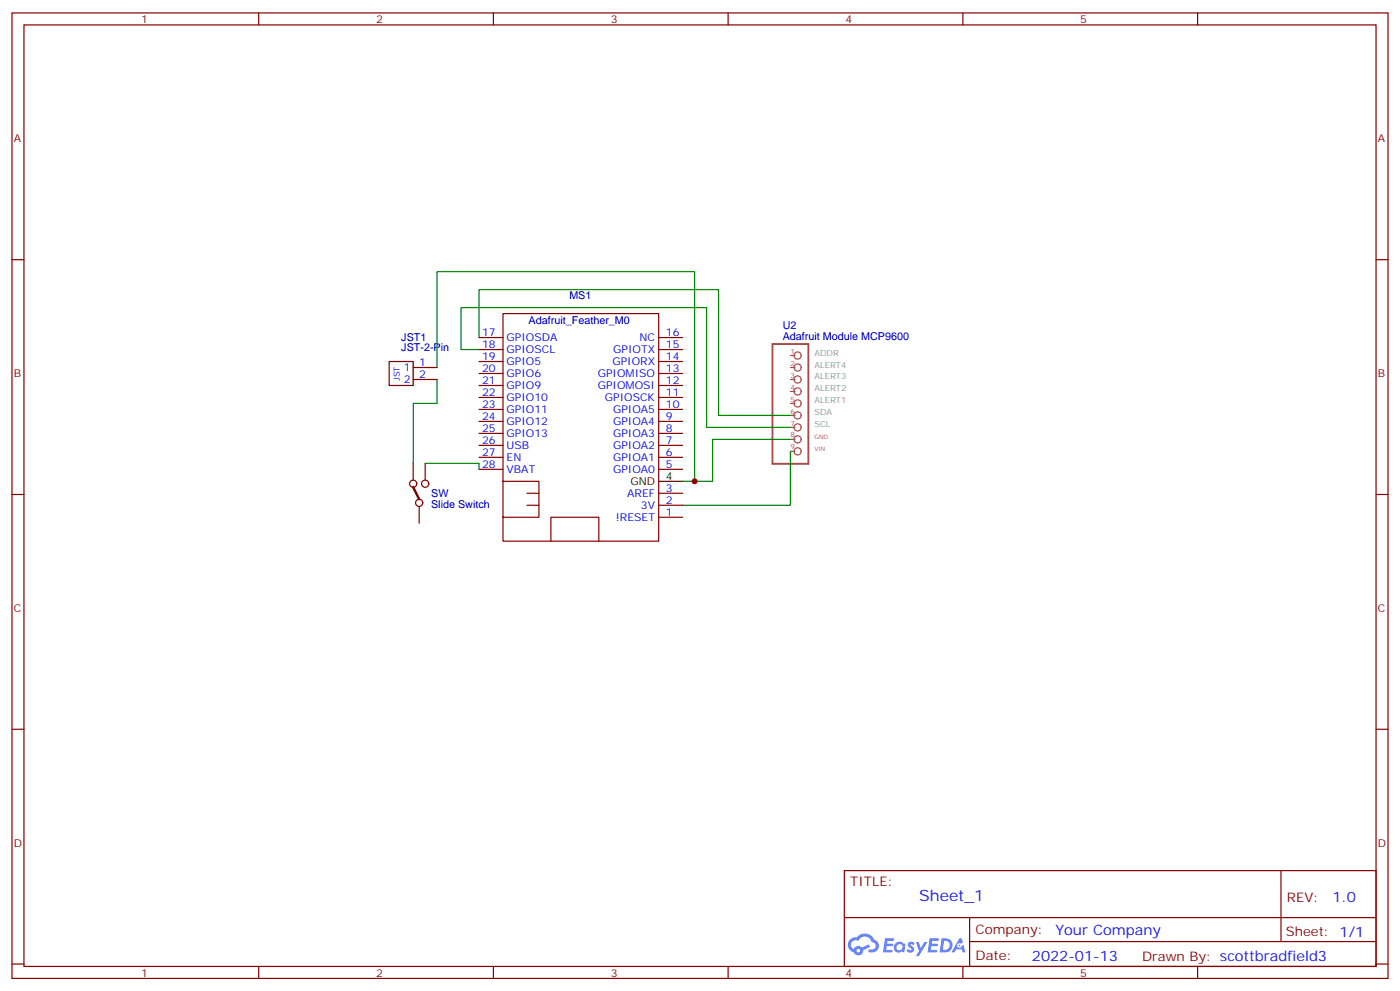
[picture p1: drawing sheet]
<svg xmlns="http://www.w3.org/2000/svg" width="412mm" height="292mm" viewBox="0 0 412 292" stroke-linecap="round" stroke-linejoin="round" font-family="sans-serif">
<g fill="none" stroke="#870000" stroke-width=".35">
<path d="M3.5 3.8h405.4v284.3h-405.4zM7.1 7.3h398.2v277.3h-398.2zM76.2 3.8v3.5M145.3 3.8v3.5M214.5 3.8v3.5M283.6 3.8v3.5M352.8 3.8v3.5M3.5 76.5h3.6M405.3 76.5h3.6M3.5 145.6h3.6M405.3 145.6h3.6M3.5 214.8h3.6"/>
<path d="M405.3 214.8h3.6M248.7 256.4h156.6v28.2h-156.6zM377.3 256.4v20.9M248.7 270.2h156.5M285.6 277.3h119.6M285.6 270.2v14.2M3.5 283.9h3.6M76.2 284.6v3.5M145.3 284.6v3.5M214.5 284.6v3.5M283.6 284.6v3.5M352.8 284.6v3.5"/>
<path d="M405.3 283.9h3.6"/>
</g>
<g fill="#5487ff">
<path d="M267.7 277.6a1.22 1.22 0 0 1 1.7 .2l-.4 .6a.47 .47 0 0 0-.3-.4 .47 .47 0 0 0-.5 .2l.1 .2a1.14 1.14 0 0 1 .8 1.8 1.14 1.14 0 0 1-1.9 0l-.2-.2 .5-.6 .7 .5a.29 .29 0 0 0 .3-.3 .29 .29 0 0 0-.2-.3 1.04 1.04 0 0 1-.6-1.7z"/>
<path d="M260.7 276.3h2.4l.3 .2-.2 .5-1.8 .1-.1 .8h1.5l.3 .4-.3 .4h-1.6l-.2 1.1h1.7l.2 .3-.2 .3-2.6 .1z"/>
<path d="M273.8 276.3h2.4l.3 .2-.1 .5-1.8 .1-.2 .8h1.6l.3 .4-.4 .4h-1.6l-.1 1.1h1.7l.2 .3-.2 .3-2.6 .1z"/>
<path d="M282.6 276.3h.7l.3 1.3-.6 .3a.69 .69 0 0 0-1 .3 .69 .69 0 0 0 .4 .9 .69 .69 0 0 0 .9-.6l.5-.2 .6 2.2h-.8l-.2-.9h-1.8l-.5 .9h-.8z"/>
<path d="M269.8 277.4h.8l.6 1.8 1.1-1.8h.9l-2.6 4.2h-.8l.9-1.5z"/>
<path d="M277.4 276.3l-.6 4.2h1.3a2.11 2.11 0 0 0 2.5-2.1 2.11 2.11 0 0 0-2.5-2.1zM278.1 277.1a1.39 1.39 0 0 1 1.7 1.4 1.39 1.39 0 0 1-1.8 1.3h-.3z"/>
<path d="M263.7 277.9a1.54 1.54 0 0 0-.1 2.2 1.54 1.54 0 0 0 2.2 .1l.6 .3 .3-2.3-.2-.3h-.4a1.49 1.49 0 0 0-2.4 0zM264 278.9a.94 .94 0 0 1 1.8 0 .94 .94 0 0 1-1.8 0z"/>
<path d="M250.4 276.7a2.18 2.18 0 0 0 1.1 3.7 1.44 1.44 0 0 0 1.6 .9 1.44 1.44 0 0 0 1.2-1.4l2-1.1-.5-.7-1.9 1a1.47 1.47 0 0 0-2.4 .4 1.39 1.39 0 0 1-.7-1.9 1.39 1.39 0 0 1 2-.5 2.12 2.12 0 0 1 2.2-1.3 2.12 2.12 0 0 1 1.9 1.7 1.14 1.14 0 0 1 1.1 1.4 1.14 1.14 0 0 1-1.7 .7 .43 .43 0 0 0-.5 .4 .43 .43 0 0 0 .4 .5 1.98 1.98 0 0 0 2.5-1.2 1.98 1.98 0 0 0-1.2-2.6 3.1 3.1 0 0 0-5.3-.6l-.9 .1zM252.3 280a.55 .55 0 0 1 1.1 0 .55 .55 0 0 1-1.1 0z"/>
<circle cx="282.6" cy="278.4" r=".26"/>
</g>
<path d="M227.5 101.3h10.6v35.3h-10.6z" fill="none" stroke="#a64a4a" stroke-width=".56"/>
<g fill="none" stroke="#a64a4a" stroke-width=".35">
<path d="M232.8 104.7h1.4M232.8 108.2h1.4M232.8 111.8h1.4M232.8 115.3h1.4M232.8 118.8h1.4M232.8 122.3h1.4M232.8 125.9h1.4M232.8 129.4h1.4M232.8 132.9h1.4"/>
<circle cx="234.9" cy="115.3" r="1.06"/>
<circle cx="234.9" cy="118.8" r="1.06"/>
<circle cx="234.9" cy="111.8" r="1.06"/>
<circle cx="234.9" cy="104.7" r="1.06"/>
<circle cx="234.9" cy="108.2" r="1.06"/>
<circle cx="234.9" cy="132.9" r="1.06"/>
<circle cx="234.9" cy="122.3" r="1.06"/>
<circle cx="234.9" cy="129.4" r="1.06"/>
<circle cx="234.9" cy="125.9" r="1.06"/>
</g>
<path d="M141.1 99.4v-14.1h70.6v37h21.1M128.8 111.8v7h-7.1v17.7M128.8 108.2v-28.2h75.8v61.7h-3.5M141.1 102.9h-5.3v-12.3h72.3v35.3h24.7M125.2 136.5h15.9v1.7M232.8 132.9v15.9h-31.7M232.8 129.4h-22.9v12.3h-5.3" fill="none" stroke="#008700" stroke-width=".35"/>
<g fill="none" stroke="#870000" stroke-width=".35">
<path d="M141.1 99.4h7.1M194 99.4h7.1M121.7 108.2h7.1M121.7 111.8h7.1M141.1 117.1h7.1M141.1 113.5h7.1M141.1 110h7.1M141.1 106.5h7.1M141.1 102.9h7.1M194 117.1h7.1M194 113.5h7.1M194 110h7.1"/>
<path d="M194 106.5h7.1M194 102.9h7.1M121.7 136.5v4.9M125.2 136.5v4.9M141.1 138.2h7.1M141.1 134.7h7.1M141.1 131.2h7.1M141.1 127.6h7.1M141.1 124.1h7.1M141.1 120.6h7.1M194 138.2h7.1M194 134.7h7.1"/>
<path d="M194 131.2h7.1M194 127.6h7.1M194 124.1h7.1M194 120.6h7.1M123.5 149.2v4.9M148.2 141.7h10.5v10.6h-10.5v7.1h45.8v-67h-45.8v59.9M155.2 148.8h3.5M155.2 145.3h3.5M162.3 159.4v-7.1h14.1v7.1M194 148.8h7.1M194 145.3h7.1M194 152.3h7.1"/>
<circle cx="121.7" cy="142.5" r="1.06"/>
<circle cx="123.5" cy="148.1" r="1.06"/>
<circle cx="125.2" cy="142.5" r="1.06"/>
</g>
<path d="M114.7 106.5h7v7h-7zM194 141.7h7.1" fill="none" stroke="#000" stroke-width=".35"/>
<path d="M121.7 143.5l1.8 3.5" fill="none" stroke="#000" stroke-width=".71"/>
<circle cx="204.6" cy="141.7" r=".88" fill="#c00"/>
<text font-size="4.6" fill="#00f" x="270.8" y="265.4">Sheet_1</text>
<g font-size="4.2" fill="#00f">
<text x="392.5" y="265.7">1.0</text>
<text x="310.9" y="275.2">Your Company</text>
<text x="304" y="283">2022-01-13</text>
</g>
<g font-size="3.9" fill="#800">
<text x="250.5" y="261">TITLE:</text>
<text x="379.1" y="265.7">REV:</text>
<text x="287.4" y="275.2">Company:</text>
<text x="378.7" y="275.8">Sheet: 1/1</text>
<text x="287.4" y="282.9">Date:</text>
<text x="336.4" y="282.9">Drawn By: scottbradfield3</text>
</g>
<g font-size="3.2" fill="#800">
<text x="41.6" y="6.8">1</text>
<text x="110.8" y="6.8">2</text>
<text x="179.9" y="6.8">3</text>
<text x="249.1" y="6.8">4</text>
<text x="318.2" y="6.8">5</text>
<text x="4.1" y="41.9">A</text>
<text x="405.9" y="41.9">A</text>
<text x="4.1" y="111.1">B</text>
<text x="405.9" y="111.1">B</text>
<text x="4.1" y="180.2">C</text>
<text x="405.9" y="180.2">C</text>
<text x="4.1" y="249.3">D</text>
<text x="405.9" y="249.3">D</text>
<text x="41.6" y="287.6">1</text>
<text x="110.8" y="287.6">2</text>
<text x="179.9" y="287.6">3</text>
<text x="249.1" y="287.6">4</text>
<text x="318.2" y="287.6">5</text>
</g>
<g font-size="3.2" fill="#000080">
<text x="167.7" y="88.2">MS1</text>
<text x="155.7" y="95.3">Adafruit_Feather_M0</text>
<text x="118.2" y="100.3">JST1</text>
<text x="230.6" y="100.3">Adafruit Module MCP9600</text>
<text x="230.6" y="96.9">U2</text>
<text x="118.2" y="103.5">JST-2-Pin</text>
<text x="127" y="149.6">Slide Switch</text>
<text x="127" y="146.4">SW</text>
</g>
<g font-size="3.2" fill="#00f">
<text x="142" y="99.1">17</text>
<text x="149.2" y="100.5">GPIOSDA</text>
<text x="188.4" y="100.5">NC</text>
<text x="196.1" y="99.1">16</text>
<text x="123.5" y="107.9">1</text>
<text x="142" y="102.6">18</text>
<text x="142" y="106.1">19</text>
<text x="149.2" y="104">GPIOSCL</text>
<text x="149.2" y="107.5">GPIO5</text>
<text x="180.4" y="107.5">GPIORX</text>
<text x="180.6" y="104">GPIOTX</text>
<text x="196.1" y="106.1">14</text>
<text x="196.1" y="102.6">15</text>
<text x="119" y="109.3">1</text>
<text x="119" y="112.8">2</text>
<text x="123.5" y="111.4">2</text>
<text x="142" y="113.2">21</text>
<text x="142" y="109.6">20</text>
<text x="149.2" y="111.1">GPIO6</text>
<text x="176.1" y="111.1">GPIOMISO</text>
<text x="196.1" y="113.2">12</text>
<text x="196.1" y="109.6">13</text>
<text x="142" y="116.7">22</text>
<text x="149.2" y="114.6">GPIO9</text>
<text x="149.2" y="118.1">GPIO10</text>
<text x="176.1" y="114.6">GPIOMOSI</text>
<text x="178.2" y="118.1">GPIOSCK</text>
<text x="196.1" y="116.7">11</text>
<text x="142" y="120.2">23</text>
<text x="142" y="123.8">24</text>
<text x="149.2" y="121.6">GPIO11</text>
<text x="149.2" y="125.2">GPIO12</text>
<text x="180.6" y="125.2">GPIOA4</text>
<text x="180.6" y="121.6">GPIOA5</text>
<text x="196.1" y="123.8">9</text>
<text x="196.1" y="120.2">10</text>
<text x="142" y="127.3">25</text>
<text x="142" y="130.8">26</text>
<text x="149.2" y="128.7">GPIO13</text>
<text x="180.6" y="128.7">GPIOA3</text>
<text x="196.1" y="130.8">7</text>
<text x="196.1" y="127.3">8</text>
<text x="142" y="134.3">27</text>
<text x="142" y="137.9">28</text>
<text x="149.2" y="135.7">EN</text>
<text x="149.2" y="132.2">USB</text>
<text x="180.6" y="135.7">GPIOA1</text>
<text x="180.6" y="132.2">GPIOA2</text>
<text x="196.1" y="137.9">5</text>
<text x="196.1" y="134.3">6</text>
<text x="149.2" y="139.3">VBAT</text>
<text x="180.6" y="139.3">GPIOA0</text>
<text x="184.8" y="146.3">AREF</text>
<text x="188.8" y="149.9">3V</text>
<text x="196.1" y="148.4">2</text>
<text x="196.1" y="144.9">3</text>
<text x="181.4" y="153.4">!RESET</text>
<text x="196.1" y="152">1</text>
</g>
<g font-size="3.2">
<text x="185.7" y="142.8">GND</text>
<text x="196.1" y="141.4">4</text>
</g>
<g font-size="2.5" fill="#838383">
<text x="239.9" y="104.7">ADDR</text>
<text x="239.9" y="111.8">ALERT3</text>
<text x="239.9" y="108.2">ALERT4</text>
<text x="239.9" y="115.3">ALERT2</text>
<text x="239.9" y="118.8">ALERT1</text>
<text x="239.9" y="125.9">SCL</text>
<text x="239.9" y="122.3">SDA</text>
</g>
<text font-size="2.5" fill="#00f" x="117.8" y="112.3" transform="rotate(-90 117.8 112.3)">JST</text>
<g font-size="2.1" fill="#a54b4b">
<text x="232.9" y="104.2">1</text>
<text x="232.9" y="107.7">2</text>
<text x="232.9" y="111.2">3</text>
<text x="232.9" y="114.7">4</text>
<text x="232.9" y="118.3">5</text>
<text x="232.9" y="121.8">6</text>
<text x="232.9" y="125.3">7</text>
<text x="232.9" y="128.8">8</text>
<text x="232.9" y="132.4">9</text>
</g>
<g font-size="1.8" fill="#a54b4b">
<text x="239.9" y="129.4">GND</text>
<text x="239.9" y="132.9">VIN</text>
</g>
</svg>
